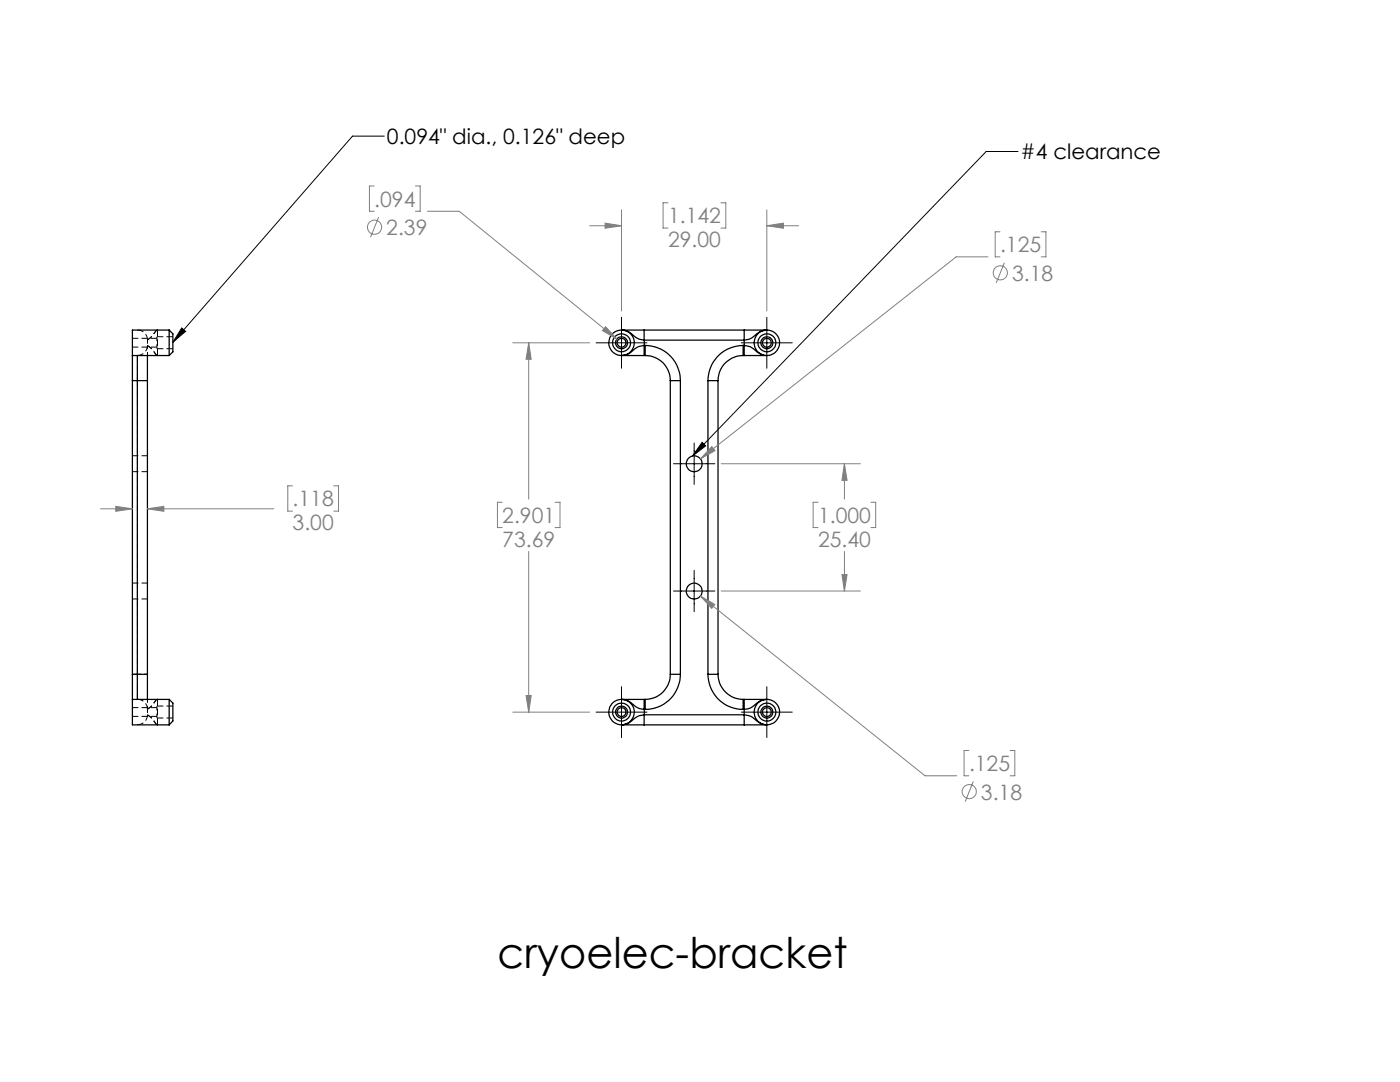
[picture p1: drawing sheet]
<svg xmlns="http://www.w3.org/2000/svg" width="279mm" height="216mm" viewBox="0 0 279 216" stroke-linecap="round" stroke-linejoin="round" font-family="sans-serif">
<g fill="none" stroke="#000" stroke-width=".25">
<path d="M26.4 70.9v5.1M26.4 70.9h7.4M26.4 76h1M26.4 76v58.5M27.4 70.9v5.1M27.4 76h2M27.4 76v58.5M29.4 70.9v5.1M29.4 76v58.5M33.8 65.9h-7.4v5M33.8 65.9v5M33.8 65.9l.7 .7v3.6l-.7 .7"/>
<path d="M124 70.9h4.6M128.6 65.9v2M128.6 65.9h-4.6a4.2 4.2 0 0 1 3 1.5l.6 .3 1 .2M128.6 68.9l-1.3 .3-.7 .4a3.5 3.5 0 0 1-2.6 1.3M128.6 68.9v2M128.6 67.9v1M128.6 67.9h19.9M128.6 65.9h19.9M128.6 68.9h.2M128.6 70.9h.2M128.8 68.9a7 7 0 0 1 7 7.1M128.8 70.9a4.9 4.9 0 0 1 5 5.1"/>
<path d="M128.8 68.9v2M133.8 76h2M133.8 76v58.5M135.8 76v58.5M141.3 76h2M141.3 76v58.5M143.3 76v58.5M148.3 70.9a5 5 0 0 0-5 5.1M148.3 68.9a7 7 0 0 0-7 7.1M148.3 68.9v2M148.3 68.9h.2M148.3 70.9h.2"/>
<path d="M148.5 65.9v2M148.5 65.9h4.5h-.1M148.5 68.9v2M148.5 70.9h4.5M148.5 67.9v1M148.5 68.9l1.3 .3 1.3 1 1.2 .6M152.8 65.9h-.3a7.8 7.8 0 0 0-2.7 1.7l-1.3 .3M26.4 139.6v5h7.4M26.4 134.5v5.1M26.4 139.6h7.4M26.4 134.5h1M27.4 134.5v5.1"/>
<path d="M27.4 134.5h2M29.4 134.5v5.1M33.8 139.6v5M33.8 139.6l.7 .7v3.6l-.7 .7M128.6 139.6v1.9M128.6 139.6h-4.6a4.2 4.2 0 0 1 3 1.5l.6 .3 1 .1M128.6 139.6h.2M128.8 139.6v1.9M133.8 134.5h2M133.8 134.5a5 5 0 0 1-5 5.1M135.8 134.5a7 7 0 0 1-7 7M141.3 134.5a7 7 0 0 0 7 7"/>
<path d="M141.3 134.5h2M143.3 134.5a5.1 5.1 0 0 0 5 5.1M148.3 139.6v1.9M148.3 139.6h.2M148.5 139.6v1.9M148.5 139.6h4.5h-.1M152.8 139.6h-.3a7.8 7.8 0 0 0-2.7 1.7l-1.3 .2M124 144.6h4.6M128.6 142.6l-1.3 .3-.7 .4a3.9 3.9 0 0 1-2.6 1.3M128.6 142.6v2M128.6 141.5v1.1M128.6 141.5h.2"/>
<path d="M128.6 142.6h19.9M128.6 144.6h19.9M148.3 141.5h.2M148.5 142.6v2M148.5 144.6h4.5M148.5 141.5v1.1M148.5 142.6l1.3 .3 .6 .4a4.1 4.1 0 0 0 1.9 1.2"/>
<circle cx="124" cy="68.4" r="2.55"/>
<circle cx="124.1" cy="68.4" r="1.8"/>
<circle cx="124.1" cy="68.4" r=".88"/>
<circle cx="124.1" cy="68.4" r="1.2"/>
<circle cx="153.1" cy="68.4" r="2.54"/>
<circle cx="153.1" cy="68.4" r="1.8"/>
<circle cx="153.1" cy="68.4" r=".88"/>
<circle cx="153.1" cy="68.4" r="1.2"/>
<circle cx="138.5" cy="92.5" r="1.59"/>
<circle cx="138.5" cy="117.9" r="1.59"/>
<circle cx="124" cy="142.1" r="2.55"/>
<circle cx="124.1" cy="142.1" r=".88"/>
<circle cx="124.1" cy="142.1" r="1.79"/>
<circle cx="124.1" cy="142.1" r="1.2"/>
<circle cx="153.1" cy="142.1" r="2.54"/>
<circle cx="153.1" cy="142.1" r=".88"/>
<circle cx="153.1" cy="142.1" r="1.79"/>
<circle cx="153.1" cy="142.1" r="1.2"/>
</g>
<g fill="none" stroke="#000" stroke-width=".2" stroke-dasharray="1.3 .6" stroke-linecap="butt">
<path d="M27.4 70.9a2 2 0 0 0 2-2M27.4 70.9v5M29.4 67.8a2 2 0 0 0-2-2M31.3 69.6h3.2M31.4 70.9v-5.1M31.4 65.8v5.1M34.5 67.2h-3.2M27.4 139.5a2 2 0 0 1 2 2M27.4 134.5v5M31.4 139.5v5.1M27.4 144.6a2 2 0 0 0 2-2M31.3 143.3h3.2"/>
<path d="M31.4 144.6v-5.1M34.5 140.9h-3.2"/>
</g>
<path d="M31.3 67.2v2.4M31.3 140.9v2.4" fill="none" stroke="#000" stroke-width=".2" stroke-dasharray="1.3 .6" stroke-dashoffset=".4" stroke-linecap="butt"/>
<path d="M29.4 67.8l.9-.7 .8-1 .3-.3M29.4 68.9l.9 .7 .8 1.1 .3 .2M31.4 70.9l-.3-.2-.8-1.1-.9-.7M31.4 65.8l-.3 .3-.8 1-.9 .7M31.4 139.5l-.3 .2-.8 1.1-.9 .7M29.4 141.5l.9-.7 .8-1.1 .3-.2M29.4 142.6l.9 .7 .8 1.1 .3 .2M31.4 144.6l-.3-.2-.8-1.1-.9-.7" fill="none" stroke="#000" stroke-width=".2" stroke-dasharray="1.3 .6" stroke-dashoffset=".2" stroke-linecap="butt"/>
<path d="M26.4 75.9h1M29.4 67.8v1.1M27.4 134.5h-1M29.4 141.5v1.1" fill="none" stroke="#000" stroke-width=".2" stroke-dasharray="1.3 .6" stroke-dashoffset=".5" stroke-linecap="butt"/>
<path d="M27.4 75.9h2M29.4 68.9v2M27.4 134.5h2M29.4 139.6v1.9" fill="none" stroke="#000" stroke-width=".2" stroke-dasharray="1.3 .6" stroke-dashoffset=".6" stroke-linecap="butt"/>
<path d="M27.4 75.9v58.6" fill="none" stroke="#000" stroke-width=".2" stroke-dasharray="1.3 .6" stroke-dashoffset="-.1" stroke-linecap="butt"/>
<path d="M26.4 69.3h4.9M31.3 67.5h-4.9M26.4 94.1h3M29.4 90.9h-3M26.4 119.5h3M29.4 116.3h-3M26.4 142.9h4.9M31.3 141.2h-4.9" fill="none" stroke="#000" stroke-width=".2" stroke-dasharray="1.3 .6" stroke-dashoffset=".1" stroke-linecap="butt"/>
<g fill="none" stroke="#808080" stroke-width=".2">
<path d="M74.7 37.1h-1v5.1h1M82.9 37.1h1v5.1h-1M75.6 43.3l-1.7 4M85.3 42.2h6.4l31.4 25.5M117.7 45h6.3M120.8 44.5l3.2 .5-3.2 .5zM124 41.9v20.2M133.3 40.5h-1v5h1M143.9 40.5h1v5h-1M153 45l3.4-.5v1zM153 41.9v20.2M153 45h6.4"/>
<path d="M197.2 51.3h-6.4l-51 40.2M199.6 46.2h-1v5.1h1M200.4 52.4l-1.6 4M207.8 46.2h.9v5.1h-.9M102.3 68.4h15.4M105.5 68.4l.5 3.3h-1zM105.5 68.4v31.2M120.9 65.2l2.2 2.5-2.9-1.7zM58.4 96.9h-1v5.1h1M66.6 96.9h1v5.1h-1M142.1 89.1l.6 .8-2.9 1.6zM143.9 92.5h27.8"/>
<path d="M168.5 92.5l.6 3.3h-1.1zM168.5 92.5v7.1M20.1 101.5h6.3M23.1 101l3.3 .5-3.3 .5zM29.4 101.5l3.3-.5v1zM29.4 101.5h25.2M100.2 100.2h-.9v5.1h.9M105.5 110v32.1M110.8 100.2h1v5.1h-1M139.8 118.9l2.9 1.7-.7 .8zM139.8 118.9l44.8 35.9h6.4M143.9 117.9h27.8"/>
<path d="M163.3 100.2h-1v5.1h1M168 114.7h1.1l-.6 3.2zM168.5 110v7.9M173.8 100.2h1v5.1h-1M105 138.8h1l-.5 3.3zM102.3 142.1h15.4M193.4 149.8h-1v5h1M194.2 155.9l-1.6 4.1M201.6 149.8h.9v5h-.9"/>
<circle cx="74.8" cy="45.3" r="1.41"/>
<circle cx="199.6" cy="54.4" r="1.41"/>
<circle cx="193.4" cy="158" r="1.41"/>
</g>
<g fill="none" stroke="#000" stroke-width=".2">
<path d="M76.7 27.2h-6.4l-35.8 41.1M203.2 30.2h-6.4l-58.6 60.8M36.3 65.4l.7 .7-2.5 2.2zM119 68.4h10.1M124 63.3v10.2M148 68.4h10.1M153 63.3v10.2M134.4 92.5h8.3M138.5 88.4v8.3M140.1 88.3l.7 .7-2.6 2zM134.4 117.9h8.3M138.5 113.8v8.3"/>
<path d="M124 137v10.2M153 137v10.2M119 142.1h10.1M148 142.1h10.1"/>
</g>
<path d="M140.1 88.3l.7 .7-2.6 2zM36.3 65.4l.7 .7-2.5 2.2z" fill="#000"/>
<path d="M105.5 68.4l.5 3.3h-1zM105 138.8h1l-.5 3.3zM120.8 44.5l3.2 .5-3.2 .5zM153 45l3.4-.5v1zM168.5 92.5l.6 3.3h-1.1zM168 114.7h1.1l-.6 3.2zM139.8 118.9l2.2 2.5 .7-.8zM142.1 89.1l-2.3 2.4 2.9-1.6zM120.9 65.2l-.7 .8 2.9 1.7zM23.1 101l3.3 .5-3.3 .5zM29.4 101.5l3.3-.5v1z" fill="#808080"/>
<text font-size="8.5" x="99.3" y="193.2">cryoelec-bracket</text>
<g font-size="4.2">
<text x="77.2" y="28.8">0.094&quot; dia., 0.126&quot; deep</text>
<text x="203.7" y="31.8">#4 clearance</text>
</g>
<g font-size="4.2" fill="#808080">
<text x="74.7" y="41.2">.094</text>
<text x="77.1" y="46.9">2.39</text>
<text x="133.3" y="44.6">1.142</text>
<text x="133.3" y="49.3">29.00</text>
<text x="199.6" y="50.3">.125</text>
<text x="202" y="56">3.18</text>
<text x="58.4" y="101.1">.118</text>
<text x="58.4" y="105.8">3.00</text>
<text x="100.2" y="104.3">2.901</text>
<text x="163.3" y="104.3">1.000</text>
<text x="100.2" y="109.1">73.69</text>
<text x="163.3" y="109.1">25.40</text>
<text x="193.4" y="153.9">.125</text>
<text x="195.8" y="159.5">3.18</text>
</g>
</svg>
